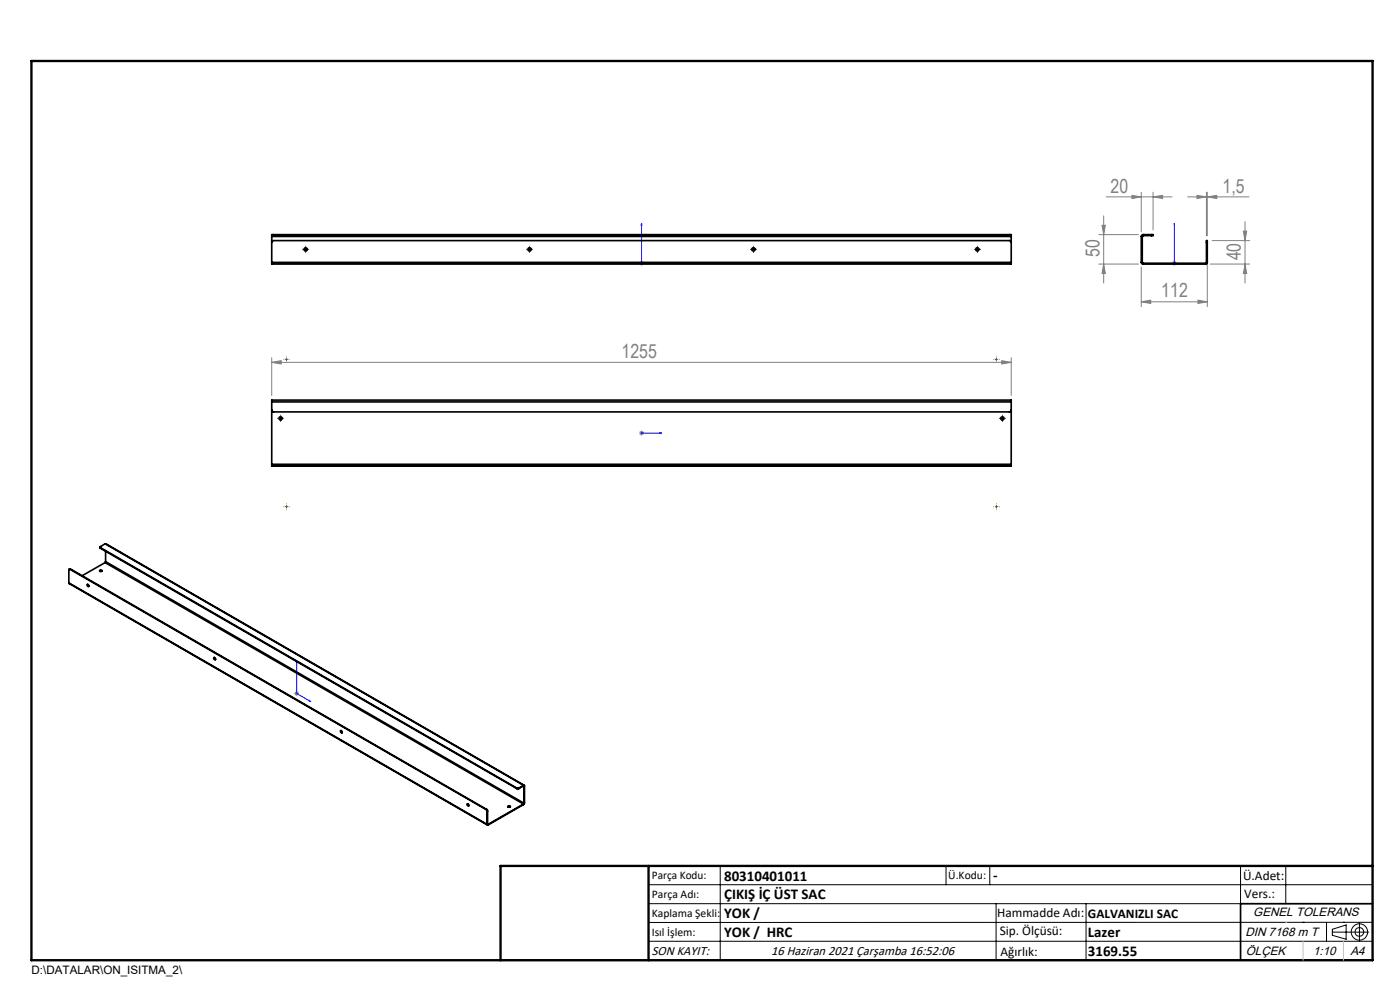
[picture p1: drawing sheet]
<svg xmlns="http://www.w3.org/2000/svg" width="297mm" height="210mm" viewBox="0 0 297 210" stroke-linecap="round" stroke-linejoin="round" font-family="sans-serif">
<g fill="none" stroke="#000" stroke-width=".21">
<path d="M64.5 52.9h.7M64.8 52.6v.6M112 52.9h.6M112.3 52.6v.6M159.5 52.9h.7M159.8 52.6v.6M207 52.9h.6M207.3 52.6v.6M59.2 88.8h.6M59.5 88.4v.7M212.3 88.8h.7M212.7 88.4v.7"/>
<path d="M137.6 187.7h153.6M137.6 191.7h153.6M137.6 199.7h153.6M152.8 183.7v20M200.7 183.7v4M210 183.7v4M211.3 191.7v12M230.4 191.7v12M263.2 183.7v20M272.8 183.7v8M276.4 195.6h.1M281.4 195.6v4.1"/>
<path d="M282.6 197.7h7.8M282.6 197.1l3-.9v3l-3-.8zM285 195.6h.1M288.4 195.8v3.8M291.2 195.6l-153.6 .1"/>
<circle cx="288.4" cy="197.7" r="1.74"/>
<circle cx="288.4" cy="197.7" r=".93"/>
</g>
<g fill="none" stroke="#00f" stroke-width=".21">
<path d="M136.1 47.4l.1 .4h-.2zM136.1 47.4v8.4h4.2M139.9 55.7l.4 .1-.4 .1zM249.1 55.7v.2zM249.1 47.4v.4v-.4M249.1 47.4v8.4M249.1 55.8h.1M136 91.9h.2zM136.1 91.9h.1M136.1 91.9h4.2M140.3 91.9h-.4h.4M62.9 140.2v6.9l3 1.7"/>
<path d="M62.9 140.2l.1 .4-.1-.1zM65.6 148.6l.3 .2h-.3z"/>
</g>
<g fill="none" stroke="#808080" stroke-width=".21">
<path d="M135.6 55.8h1M135.7 55.5l.8 .7M136.1 55.3v1M136.5 55.5l-.8 .7M233.1 56h8.4M233.1 49.8h8.4M233.8 47.8h.7l-.4 2zM234.1 45.8v14.2M234.1 56l.4 2h-.7zM234.7 41.8h13.9M240.1 41.4l2 .4-2 .3zM242.1 40.8v8.4"/>
<path d="M242.1 56.6v8.4M244.6 41.8l2-.4v.7zM244.6 40.8v8M248.6 55.8h1M248.8 55.5l.7 .7M249.1 55.3v1M249.5 55.5l-.7 .7M252 41.8h13M253.9 41.4l2 .4-2 .3zM255.9 40.8v9.2M256.1 54.2v10.8M256.1 41.8l2-.4v.7z"/>
<path d="M256.1 40.8v9.2M256.8 56h8.3M257.1 51h8M263.8 49h.7l-.4 2zM264.1 47v13M264.1 56l.4 2h-.7zM57.6 76.9l2.1-.4v.7zM57.6 75.9v8M57.6 76.9h156.9M212.5 76.5l2 .4-2 .3zM214.5 75.9v8M242.1 64l2-.3v.7z"/>
<path d="M242.1 64h14M254.1 63.7l2 .3-2 .4zM135.6 91.9h1M135.7 91.5l.8 .7M136.1 91.4v1M136.5 91.5l-.8 .7M62.4 147.1h1M62.6 146.7l.7 .8M62.9 146.6v1M63.3 146.7l-.7 .8"/>
</g>
<g fill="none" stroke="#000" stroke-width=".21" stroke-dasharray="15.2 1.3 1.3 1.3">
<path d="M64.2 52.9h.1M64.9 52.3v-.1M64.9 53.5h.1M65.5 52.9h.1M111.7 52.9h.1M112.4 52.3v-.1M112.4 53.5h.1M113 52.9h.1M159.2 52.9h.1M159.9 52.3v-.1M159.9 53.5h.1M160.5 52.9h.1"/>
<path d="M206.7 52.9h.1M207.4 52.3v-.1M207.4 53.5h.1M208 52.9h.1M58.9 88.7h.1M59.5 88.1h.1M59.5 89.4h.1M60.2 88.7h.1M212 88.7h.1M212.7 88.1h.1M212.7 89.4h.1M213.3 88.7h.1"/>
</g>
<g fill="none" stroke="#808000" stroke-width=".21" stroke-dasharray="15.2 1.3 1.3 1.3">
<path d="M60.2 76.2h-.1M60.8 75.6h.1M60.8 76.9h.1M61.4 76.2h.1M210.8 76.2h.1M211.4 75.6h.1M211.4 76.9h.1M212 76.2h.1M60.2 107.5h-.1M60.8 106.9v-.1M60.8 108.1h.1M61.4 107.5h.1"/>
<path d="M210.8 107.5h.1M211.4 106.9v-.1M211.4 108.1h.1M212 107.5h.1"/>
</g>
<path d="M60.5 76.2h.6M60.8 75.9v.6M211.1 76.2h.6M211.4 75.9v.6M60.5 107.5h.6M60.8 107.2v.6M211.1 107.5h.6M211.4 107.2v.6" fill="none" stroke="#808000" stroke-width=".21"/>
<path d="M291.2 191.7h-28v12M106.2 203.7h185" fill="none" stroke="#000" stroke-width=".35"/>
<path d="M6.7 12.9h284.5v190.8h-284.5zM137.6 183.7v20M291.2 183.7h-185v20" fill="none" stroke="#000" stroke-width=".5"/>
<path d="M272.8 195.6h.1M276.4 199.7v4M285 199.7v4" fill="none" stroke="#c0c0c0" stroke-width=".21"/>
<g fill="#00f">
<path d="M65.6 148.6l.3 .2h-.3zM62.9 140.2l.1 .4-.1-.1zM139.9 91.9h.4zM136 91.9h.2z"/>
<path d="M139.9 55.7l.4 .1-.4 .1zM136.1 47.4l.1 .4h-.2zM249.1 55.7v.2zM249.1 47.4v.4z"/>
</g>
<g fill="#808080">
<path d="M212.5 76.5l2 .4-2 .3zM57.6 76.9l2.1-.4v.7z"/>
<path d="M242.1 64l2-.3v.7zM254.1 63.7l2 .3-2 .4zM240.1 41.4l2 .4-2 .3zM244.6 41.8l2-.4v.7z"/>
<path d="M256.1 41.8l2-.4v.7zM253.9 41.4l2 .4-2 .3z"/>
<path d="M264.1 56l.4 2h-.7zM263.8 49h.7l-.4 2zM234.1 56l.4 2h-.7zM233.8 47.8h.7l-.4 2z"/>
</g>
<g fill="none" stroke="#000" stroke-width=".35">
<path d="M57.6 51.4l.3-.4h156.4l.2 .4M57.6 55.7v.3h156.9v-.3M57.6 50h.4M57.6 50v.2M57.6 50.2v5.5M57.6 55.7h156.9M57.6 50.2h156.9M58 49.8h-.4v.2M58 49.8v.2M58 49.8h156.1M58 50h156.1M214.1 49.8h.4v.2"/>
<path d="M214.1 50h.4M214.1 49.8v.2M214.5 50v.2M214.5 50.2v5.5M242.1 55.7l.2 .3h.2M242.1 55.7h.2M242.1 50.2h.2M242.1 50.2v5.5M242.3 55.7l.2 .1M242.3 50.2v5.5M242.5 50l-.2 .2M242.5 49.8l-.4 .4"/>
<path d="M242.5 56h13.3M242.5 49.8h1.8M242.5 50h1.8M242.5 49.8v.2M242.5 55.8v.2M242.5 55.8h13.3M244.3 49.8h.3v.2h-.3M244.3 49.8v.2M255.8 55.8v.2M255.9 55.7l-.1 .1M255.9 51.4v-.4h.2v.4M255.9 55.7h.2"/>
<path d="M255.9 51.4h.2M255.9 51.4v4.3M256.1 55.7l-.1 .3h-.2M256.1 51.4v4.3M57.6 87l.4 .4h156.2l.3-.4M57.6 85.3v-.4h156.9v.4M57.6 98.7h.4M57.6 98.7v.2h.4M57.6 98.5v.2M57.6 85.3v13.2M57.6 85.3h156.9M57.6 98.5h156.9"/>
<path d="M58 98.7v.2M58 98.7h156.1M58 98.9h156.1M214.1 98.7h.4M214.1 98.7v.2M214.5 98.7v.2h-.4M214.5 98.5v.2M214.5 85.3v13.2M21.2 116.1l.1 .2M21.3 116.2l88.3 51M21.3 116.2v.1M21.3 116.3l88.3 51"/>
<path d="M22.3 115.3l-1 .6v.3M22.3 115.3l88.9 51.3M22.3 119.3l88.8 51.3M22.3 119.3l-4.9 2.8M22.3 115.3l88.8 51.3M22.4 119.1l-.1 .2M22.4 119.1l88.8 51.3M22.4 116.9v2.2M14.6 123.6l88.8 51.4M14.6 123.6l88.7 51.3M14.8 120.7l-.2 .1v2.8M14.8 120.7l88.3 51"/>
<path d="M14.9 120.7h-.2M14.9 120.7h-.1M14.9 120.7l88.3 51M18.5 124a.22 .22 0 0 1 .3 .1 .22 .22 0 0 1-.2 .3zM18.6 124l.2 .4M21.1 121.1h.6M21.2 121a.27 .27 0 0 1 .3-.1 .27 .27 0 0 1 .1 .3h-.4zM45.5 139.4l.2 .5M72.2 155h.2a.25 .25 0 0 1 .2 .2 .25 .25 0 0 1-.2 .3zM72.3 155l.3 .4M99.1 170.5a.25 .25 0 0 1 .3 .2 .25 .25 0 0 1-.1 .3zM99.2 170.5l.2 .4"/>
<path d="M103.1 171.7l.2 .4M103.2 171.7l.2 .3M103.2 171.7h-.1M103.3 174.9l.2 .1M103.3 172.1v2.8M103.4 174.8l.1 .1M103.4 172l-.1 .1M103.4 174.8l-.1 .1M103.4 172v2.8M103.5 174.9v.1M107.7 171h.1a.26 .26 0 0 1 .3-.1 .26 .26 0 0 1 .2 .3 .32 .32 0 0 1-.6-.2zM107.8 171.2h.5"/>
<path d="M109.6 167.2h.5M109.6 167.3h.5M109.6 167.2v.1M110.1 167.2v.1M111.1 166.6l.2 .1M111.1 166.7l.1 .1M111.1 170.6l-7.6 4.3M111.1 166.6v.1M111.1 170.6v.1M111.1 170.7l-7.6 4.3M111.1 166.6l-1 .6M111.1 166.7l-1 .6"/>
<path d="M111.2 170.4l-.1 .2M111.2 166.8v3.6M111.3 170.3l-.2 .4M111.3 166.7l-.1 .1M111.3 166.7v3.6M111.3 170.3l-.1 .1"/>
<circle cx="64.8" cy="52.9" r=".36"/>
<circle cx="112.3" cy="52.9" r=".36"/>
<circle cx="159.8" cy="52.9" r=".36"/>
<circle cx="207.3" cy="52.9" r=".36"/>
<circle cx="59.5" cy="88.7" r=".36"/>
<circle cx="212.6" cy="88.8" r=".35"/>
<circle cx="45.6" cy="139.7" r=".22"/>
</g>
<g font-size="4.1" fill="#808080">
<text x="235.6" y="40.8">20</text>
<text x="259.4" y="40.8">1,5</text>
<text x="233.2" y="54.5" transform="rotate(-90 233.2 54.5)">50</text>
<text x="263.2" y="55.3" transform="rotate(-90 263.2 55.3)">40</text>
<text x="246.4" y="63.1">112</text>
<text x="131.9" y="75.9">1255</text>
</g>
<g font-size="3.2">
<text x="153.6" y="186.8">80310401011</text>
<text x="153.6" y="190.8">ÇIKIŞ İÇ ÜST SAC</text>
<text x="210.7" y="186.6">-</text>
<text x="153.6" y="194.8">YOK /</text>
<text x="153.6" y="198.8">YOK / HRC</text>
<text x="230.8" y="198.7">Lazer</text>
<text x="230.8" y="202.8">3169.55</text>
</g>
<g font-size="2.8">
<text x="263.7" y="186.7">Ü.Adet:</text>
<text x="263.9" y="190.5">Vers.:</text>
<text x="211.5" y="194.5">Hammadde Adı:</text>
<text x="230.8" y="194.7">GALVANIZLI SAC</text>
<text x="138.3" y="202.6">SON KAYIT:</text>
<text x="163.6" y="202.6">16 Haziran 2021 Çarşamba 16:52:06</text>
<text x="212.1" y="198.4">Sip. Ölçüsü:</text>
<text x="212.2" y="202.7">Ağırlık:</text>
</g>
<g font-size="2.6">
<text x="265.9" y="194.4">GENEL TOLERANS</text>
<text x="264.2" y="198.5">DIN 7168 m T</text>
<text x="264.3" y="202.6">ÖLÇEK</text>
<text x="278.5" y="202.6">1:10</text>
<text x="286.5" y="202.6">A4</text>
</g>
<g font-size="2.5">
<text x="138.3" y="186.4">Parça Kodu:</text>
<text x="138.3" y="190.5">Parça Adı:</text>
<text x="201.2" y="186.5">Ü.Kodu:</text>
<text x="138.3" y="194.5">Kaplama Şekli:</text>
<text x="138.3" y="198.6">Isıl İşlem:</text>
<text x="6.7" y="206.7">D:\DATALAR\ON_ISITMA_2\</text>
</g>
</svg>
